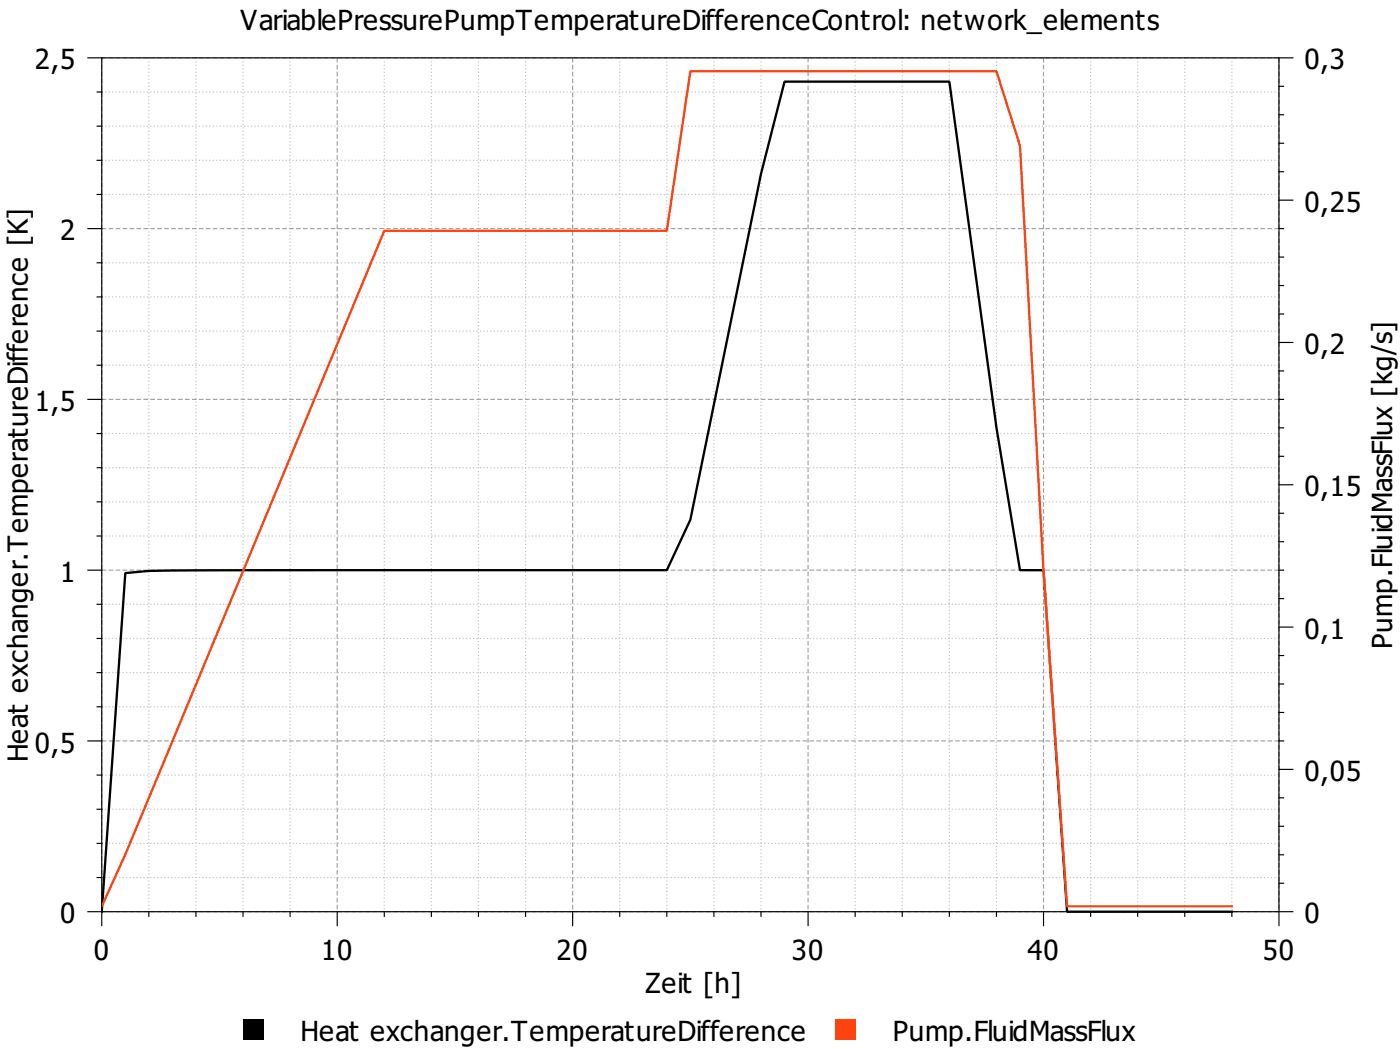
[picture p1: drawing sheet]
<svg xmlns="http://www.w3.org/2000/svg" width="160mm" height="120mm" viewBox="0 0 160 120" stroke-linecap="round" stroke-linejoin="round" font-family="sans-serif">
<g fill="none" stroke="#c0c0c0" stroke-width=".13" stroke-dasharray=".1 .3" stroke-linecap="butt">
<path d="M11.6 18.3h134.7M11.6 14.4h134.7M11.6 10.5h134.7M17 6.6v97.6M22.4 6.6v97.6M27.8 6.6v97.6M33.2 6.6v97.6M44 6.6v97.6M49.4 6.6v97.6M54.7 6.6v97.6M60.1 6.6v97.6M70.9 6.6v97.6"/>
<path d="M76.3 6.6v97.6M81.7 6.6v97.6M87.1 6.6v97.6M97.8 6.6v97.6M103.2 6.6v97.6M108.6 6.6v97.6M114 6.6v97.6M124.8 6.6v97.6M130.2 6.6v97.6M135.5 6.6v97.6M140.9 6.6v97.6M11.6 37.9h134.7"/>
<path d="M11.6 34h134.7M11.6 30h134.7M11.6 22.2h134.7M11.6 57.4h134.7M11.6 53.5h134.7M11.6 49.6h134.7M11.6 41.8h134.7M11.6 76.9h134.7M11.6 73h134.7M11.6 69.1h134.7M11.6 61.3h134.7M11.6 96.4h134.7"/>
<path d="M11.6 92.5h134.7M11.6 88.6h134.7M11.6 80.8h134.7M11.6 100.3h134.7"/>
</g>
<path d="M11.6 6.6v97.6M11.6 6.6h134.7M38.6 6.6v97.6M65.5 6.6v97.6M92.4 6.6v97.6M119.4 6.6v97.6M146.3 6.6v97.6M11.6 26.1h134.7M11.6 45.7h134.7M11.6 65.2h134.7M11.6 84.7h134.7M11.6 104.2h134.7" fill="none" stroke="#a0a0a4" stroke-width=".13" stroke-dasharray=".5 .3" stroke-linecap="butt"/>
<path d="M11.6 104.2l2.7-38.7 2.7-.2 5.4-.1h53.9l2.7-5.8 8.1-39.5 2.7-10.6h18.8l5.4 39.6 2.7 16.3h2.7l2.7 39h18.8" fill="none" stroke="#000" stroke-width=".26"/>
<path d="M11.6 103.6l2.7-5.9 29.7-71.3h32.3l2.7-18.3h35l2.7 8.6 2.7 48.6 2.7 38.3h18.8" fill="none" stroke="#ff420e" stroke-width=".26"/>
<path d="M11.6 6.6h134.7v97.6h-134.7z" fill="none" stroke="#000" stroke-width=".13"/>
<path d="M27.8 116.5h2.4v2.4h-2.4z" fill-rule="evenodd" fill="#000"/>
<path d="M95.5 116.5h2.4v2.4h-2.4z" fill-rule="evenodd" fill="#ff420e"/>
<g fill="none" stroke="#000" stroke-width=".13">
<path d="M10.1 6.6h1.5M11.1 18.3h.5M11.1 14.4h.5M11.1 10.5h.5M146.3 6.6h1.6M146.3 19.6h.5M146.3 16.4h.5M146.3 13.1h.5M146.3 9.9h.5M10.1 26.1h1.5M11.1 37.9h.5M11.1 34h.5"/>
<path d="M11.1 30h.5M11.1 22.2h.5M146.3 26.1h.5M146.3 35.9h.5M146.3 32.6h.5M146.3 29.4h.5M146.3 39.2h1.6M146.3 22.9h1.6M10.1 45.7h1.5M11.1 57.4h.5M11.1 53.5h.5M11.1 49.6h.5"/>
<path d="M11.1 41.8h.5M146.3 45.7h.5M146.3 58.7h.5M146.3 52.2h.5M146.3 48.9h.5M146.3 42.4h.5M146.3 55.4h1.6M10.1 65.2h1.5M11.1 76.9h.5M11.1 73h.5M11.1 69.1h.5M11.1 61.3h.5"/>
<path d="M146.3 65.2h.5M146.3 78.2h.5M146.3 75h.5M146.3 68.4h.5M146.3 61.9h.5M146.3 71.7h1.6M10.1 84.7h1.5M11.1 96.4h.5M11.1 92.5h.5M11.1 88.6h.5M11.1 80.8h.5M146.3 84.7h.5"/>
<path d="M146.3 97.7h.5M146.3 94.5h.5M146.3 91.2h.5M146.3 81.5h.5M146.3 88h1.6M10.1 104.2h1.5v1.6M11.1 100.3h.5M17 104.2v.6M22.4 104.2v.6M27.8 104.2v.6M33.2 104.2v.6M38.6 104.2v1.6"/>
<path d="M44 104.2v.6M49.4 104.2v.6M54.7 104.2v.6M60.1 104.2v.6M65.5 104.2v1.6M70.9 104.2v.6M76.3 104.2v.6M81.7 104.2v.6M87.1 104.2v.6M92.4 104.2v1.6M97.8 104.2v.6M103.2 104.2v.6"/>
<path d="M108.6 104.2v.6M114 104.2v.6M119.4 104.2v1.6M124.8 104.2v.6M130.2 104.2v.6M135.5 104.2v.6M140.9 104.2v.6M146.3 101h.5M147.9 104.2h-1.6v1.6"/>
</g>
<g font-size="3.2">
<text x="27.5" y="3.4">VariablePressurePumpTemperatureDifferenceControl: network_elements</text>
<text x="4" y="7.9">2,5</text>
<text x="149.2" y="7.9">0,3</text>
<text x="6.9" y="27.5">2</text>
<text x="149.2" y="24.2">0,25</text>
<text x="149.2" y="40.5">0,2</text>
<text x="4" y="47">1,5</text>
<text x="149.2" y="56.8">0,15</text>
<text x="6.9" y="66.5">1</text>
<text x="149.2" y="73">0,1</text>
<text x="159.3" y="74.2" transform="rotate(-90 159.3 74.2)">Pump.FluidMassFlux [kg/s]</text>
<text x="3.2" y="87.2" transform="rotate(-90 3.2 87.2)">Heat exchanger.TemperatureDifference [K]</text>
<text x="4" y="86">0,5</text>
<text x="149.2" y="89.3">0,05</text>
<text x="6.9" y="105.6">0</text>
<text x="149.2" y="105.6">0</text>
<text x="10.7" y="109.8">0</text>
<text x="36.7" y="109.8">10</text>
<text x="63.7" y="109.8">20</text>
<text x="73.8" y="113.5">Zeit [h]</text>
<text x="90.6" y="109.8">30</text>
<text x="117.5" y="109.8">40</text>
<text x="144.5" y="109.8">50</text>
<text x="34.4" y="119.1">Heat exchanger.TemperatureDifference</text>
<text x="102.1" y="119.1">Pump.FluidMassFlux</text>
</g>
</svg>
